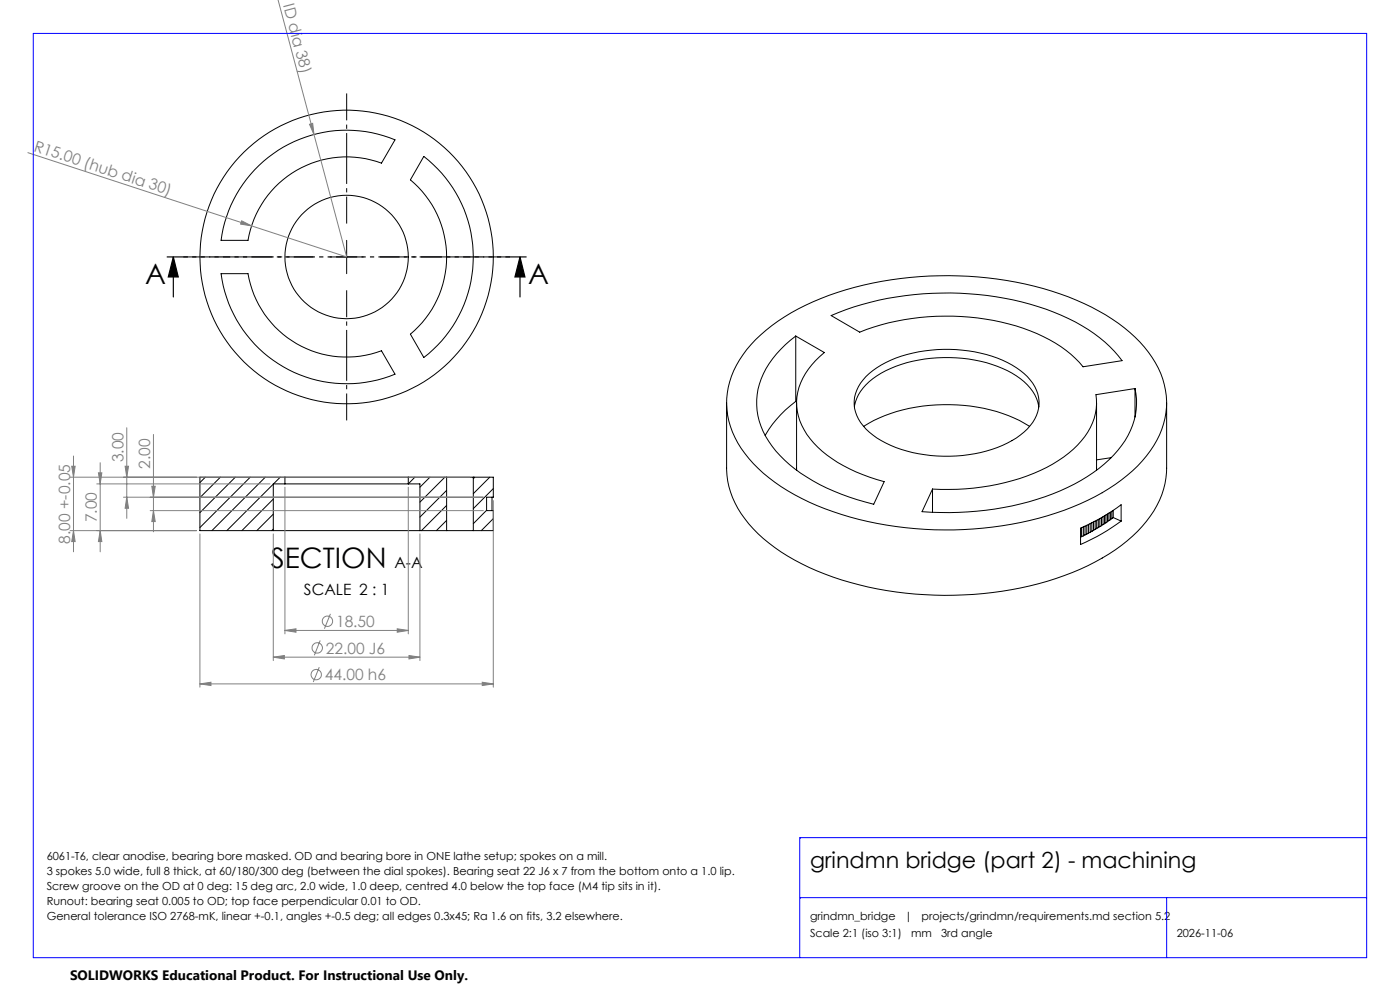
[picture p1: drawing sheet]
<svg xmlns="http://www.w3.org/2000/svg" width="420mm" height="297mm" viewBox="0 0 420 297" stroke-linecap="round" stroke-linejoin="round" font-family="sans-serif">
<g fill="none" stroke="#000" stroke-width=".3">
<path d="M76.4 50.9a38 38 0 0 1 42.1-9l-4.1 7a30 30 0 0 0-40 23.1h-8.1a37.6 37.6 0 0 1 10.1-21.1zM127.1 46.9a38 38 0 0 1 0 60.2l-4-6.9a30 30 0 0 0 0-46.3zM99 77h10M104 72v10M66.3 82h8.1a30 30 0 0 0 40 23.1l4.1 7a38 38 0 0 1-52.2-30.1zM249.3 94.6a92.2 92.2 0 0 1 69-.1 44.1 44.1 0 0 1 18.3 13.6l-11.7 1.8a40.4 40.4 0 0 0-20.1-12.2 73.6 73.6 0 0 0-46.9 1.9zM226.7 101.8a65.6 65.6 0 0 1 29.7-15.7 107.6 107.6 0 0 1 66.5 3.9 50.2 50.2 0 0 1 22.7 17.1 23.7 23.7 0 0 1-1.7 29.6 55 55 0 0 1-24.6 16.2 107.9 107.9 0 0 1-74.2-1.4 50.9 50.9 0 0 1-22.8-17.2 23.5 23.5 0 0 1 .6-28zM235.6 103.3l3.1-2.6 8.6 5a19.5 19.5 0 0 0-8.3 16.1 20.8 20.8 0 0 0 9.1 14.6 49.3 49.3 0 0 0 17.2 8l-3.2 6.7a59.8 59.8 0 0 1-26.7-13.2 23 23 0 0 1-8.2-19.7 24.9 24.9 0 0 1 8.4-14.9zM238.7 100.7v19.6M259.8 112.9a31.7 31.7 0 0 1 19.5-8 40.9 40.9 0 0 1 25.6 5.3 12.9 12.9 0 0 1 6.8 11.1 13.4 13.4 0 0 1-6.8 10 42 42 0 0 1-29.3 4.7 28.3 28.3 0 0 1-16.7-8.4 10.3 10.3 0 0 1 .9-14.7zM340.5 116.4l-11.7 1.9a18.2 18.2 0 0 1-6.8 16.4 52.1 52.1 0 0 1-27.5 11.3l-7.3 .6h-7.4M340.5 116.4a21.6 21.6 0 0 1-6.4 20 56.5 56.5 0 0 1-27.9 14.6 95.4 95.4 0 0 1-29.6 2.3l3.2-6.7"/>
<path d="M340.5 116.4v8.6M218 120.7v19.6a26.3 26.3 0 0 0 8 18.2 63.5 63.5 0 0 0 29.1 16.1 108.6 108.6 0 0 0 66.6-3 52 52 0 0 0 23.4-16.9 24.6 24.6 0 0 0 4.9-14.4v-19.6M238.7 120.3a33.1 33.1 0 0 0-9.1 10.2M238.7 120.3l.3 .2M239 120.7v20.2M256.3 122a13.6 13.6 0 0 1 6.8-9.4 42.5 42.5 0 0 1 31-4.3 25.6 25.6 0 0 1 15.7 9 11 11 0 0 1 1.8 4.7M259.1 127.8a48.9 48.9 0 0 1 32.1-6.1 42.8 42.8 0 0 1 17.7 6.1M329 120.7v20.2M333.4 137.2l-4.4 .6M61.6 143l-1.6 1.6M66.1 143l-6.1 6.2M70.6 143l-10.6 10.6"/>
<path d="M75.1 143l-15.1 15.1M79.6 143l-16 16M82 159h44M82 145.1l-13.9 13.9M82 149.6l-9.4 9.4M82 154.1l-5 4.9M82 158.6l-.5 .4M84.1 143l-2 2M85.5 143h37M85.5 145h37M85.5 143h-25.5v16h22M85.5 145h-3.5v14"/>
<path d="M85.5 143v2M122.5 145h3.5v14M122.5 143h11.5M122.5 143v2M124.5 143l-2 2M126 159h8M129 143l-3 3M133.5 143l-7.5 7.5M134 143h8M134 159h8M134 156l-3.1 3M134 147l-8 8"/>
<path d="M134 151.5l-7.6 7.5M134 143v16M142 143h6v6h-2v4h2v6h-6M142 143v16M142.4 143l-.4 .5M146 152.9l-4 4M146.9 143l-4.9 5M147.6 149v4M148 146.4l-6 6M148 155.4l-3.6 3.6M279.8 146.6v6.9M324.2 158.3a61.6 61.6 0 0 0 12.1-7v4.9a61.6 61.6 0 0 1-12.1 7z"/>
<path d="M324.5 158.1v2.7M325 157.9v2.7M325.5 157.7v2.6M326 157.4v2.7M326.5 159.8l-.5 .3M326.5 157.2v2.6M327.1 159.5l-.6 .3M327.1 156.9v2.6M327.6 156.7v2.5M328 156.5v2.5M328.5 158.7l-1.4 .8M328.5 156.2v2.5"/>
<path d="M329 158.4l-.5 .3M329 155.9v2.5M329.5 158.1l-.5 .3M329.5 155.7v2.4M330 157.8l-.5 .3M330 155.4v2.4M330.4 157.5l-.4 .3M330.4 155.1v2.4M330.9 157.2l-.5 .3M330.9 154.9v2.3M331.4 156.9l-.5 .3M331.4 154.6v2.3"/>
<path d="M331.8 156.7l-.4 .2M331.8 154.3v2.4M332.2 156.3l-.4 .4M332.2 154.1v2.2M332.7 156l-.5 .3M332.7 153.8v2.2M333.1 155.7l-.4 .3M333.1 153.5v2.2M333.6 153.2v2.2M334 155.1l-.9 .6M334 155.1l2.3 1.1M334 153v2.1"/>
<path d="M324.5 160.8l-.3 .2M325 160.6l-.5 .2M325.5 160.3l-.5 .3M326 160.1l-.5 .2"/>
<circle cx="104" cy="77" r="44"/>
<circle cx="104" cy="77" r="18.5"/>
</g>
<g fill="none" stroke="#808080" stroke-width=".3">
<path d="M83.4 0l10.8 40.3M92.9 37.2l.9-.2 .4 3.3zM94.2 40.3l9.8 36.7-95.6-31.2M72.5 66.2l3 1.5-3.3-.5zM21.5 139.7h1l-.5 3.3zM22 136.7v28.7M30.1 138.7v26.7M37.5 139.7h1.1l-.6 3.3zM38 128.2v27.2M46 130.2v29.2M21 159h38M21 143h120"/>
<path d="M22 159l.5 3.3h-1zM29 145h52M29.5 141.7h1.1l-.5 3.3zM30.1 159l.5 3.3h-1.1zM37 149h108M38 149l.6 3.3h-1.1zM45 153h100M45.5 145.7h1.1l-.6 3.3zM46 153l.6 3.3h-1.1zM85.5 146v44M122.5 146v44M148 150v55.9"/>
<path d="M60 160v45.9M82 160v38M126 160v38M82 197l3.3-.5v1zM82 197h44M85.5 188.9l3.3-.4v1zM85.5 188.9h37M95.8 200l-1.8 4.4M96.1 191.9l-1.8 4.5M99.1 184l-1.8 4.4M119.2 188.5l3.3 .4-3.3 .6zM122.7 196.5l3.3 .5-3.3 .5z"/>
<path d="M60 205l3.3-.5v1zM60 205h88M144.7 204.5l3.3 .5-3.3 .5z"/>
<circle cx="95.2" cy="194.2" r="1.56"/>
<circle cx="98.2" cy="186.2" r="1.55"/>
<circle cx="94.9" cy="202.2" r="1.56"/>
</g>
<path d="M52 77l1.5 6h-3zM52 77v12M156 77l1.5 6h-3zM156 77v12" fill="none" stroke="#000" stroke-width=".35"/>
<path d="M94 77h-39M104 67v-39M114 77h39M104 87v39" fill="none" stroke="#000" stroke-width=".3" stroke-dasharray="15.2 1.3 1.3 1.3" stroke-dashoffset="7.2" stroke-linecap="butt"/>
<path d="M158 77h-108" fill="none" stroke="#000" stroke-width=".35" stroke-dasharray="6.3 1.3 1.3 1.3 1.3 1.3" stroke-linecap="butt"/>
<path d="M10 10h400v277h-400zM410 251h-170v36M240 269h170M350 269v18" fill="none" stroke="#00f" stroke-width=".3"/>
<path d="M156 77l1.5 6h-3zM52 77l1.5 6h-3z" fill="#000"/>
<g fill="#808080">
<path d="M92.9 37.2l.9-.2 .4 3.3z"/>
<path d="M72.5 66.2l3 1.5-3.3-.5z"/>
<path d="M60 205l3.3-.5v1zM144.7 204.5l3.3 .5-3.3 .5zM82 197l3.3-.5v1zM122.7 196.5l3.3 .5-3.3 .5zM85.5 188.9l3.3-.4v1zM119.2 188.5l3.3 .4-3.3 .6z"/>
<path d="M22 159l.5 3.3h-1zM21.5 139.7h1l-.5 3.3zM30.1 159l.5 3.3h-1.1zM29.5 141.7h1.1l-.5 3.3zM46 153l.6 3.3h-1.1zM45.5 145.7h1.1l-.6 3.3zM38 149l.6 3.3h-1.1zM37.5 139.7h1.1l-.6 3.3z"/>
</g>
<g font-size="8.5">
<text x="43.6" y="85.2">A</text>
<text x="158.4" y="85.2">A</text>
<text x="81.2" y="170.1">SECTION</text>
</g>
<text font-size="6.7" x="243" y="260">grindmn bridge (part 2) - machining</text>
<g font-size="4.7" fill="#808080">
<text x="84.9" y="1.6" transform="rotate(75 84.9 1.6)">ID dia 38)</text>
<text x="9.9" y="45.2" transform="rotate(18 9.9 45.2)">R15.00 (hub dia 30)</text>
<text x="37" y="138.5" transform="rotate(-90 37 138.5)">3.00</text>
<text x="45" y="140.5" transform="rotate(-90 45 140.5)">2.00</text>
<text x="29" y="156.5" transform="rotate(-90 29 156.5)">7.00</text>
<text x="21" y="162.9" transform="rotate(-90 21 162.9)">8.00 +-0.05</text>
<text x="100.8" y="187.9">18.50</text>
<text x="97.8" y="195.9">22.00 J6</text>
<text x="97.5" y="203.9">44.00 h6</text>
</g>
<g font-size="4.7">
<text x="118.3" y="170.1">A-A</text>
<text x="91.2" y="178.3">SCALE 2 : 1</text>
</g>
<text font-size="4.1" x="21" y="293.7">SOLIDWORKS Educational Product. For Instructional Use Only.</text>
<g font-size="3.3">
<text x="14" y="257.8">6061-T6, clear anodise, bearing bore masked. OD and bearing bore in ONE lathe setup; spokes on a mill.</text>
<text x="14" y="262.3">3 spokes 5.0 wide, full 8 thick, at 60/180/300 deg (between the dial spokes). Bearing seat 22 J6 x 7 from the bottom onto a 1.0 lip.</text>
<text x="14" y="266.8">Screw groove on the OD at 0 deg: 15 deg arc, 2.0 wide, 1.0 deep, centred 4.0 below the top face (M4 tip sits in it).</text>
<text x="14" y="271.3">Runout: bearing seat 0.005 to OD; top face perpendicular 0.01 to OD.</text>
<text x="14" y="275.8">General tolerance ISO 2768-mK, linear +-0.1, angles +-0.5 deg; all edges 0.3x45; Ra 1.6 on fits, 3.2 elsewhere.</text>
<text x="243" y="275.8">grindmn_bridge</text>
<text x="271.5" y="275.8">|</text>
<text x="276.5" y="275.8">projects/grindmn/requirements.md section 5.2</text>
<text x="243" y="280.8">Scale 2:1 (iso 3:1)</text>
<text x="273.3" y="280.8">mm</text>
<text x="282.3" y="280.8">3rd angle</text>
<text x="353" y="280.8">2026-11-06</text>
</g>
</svg>
